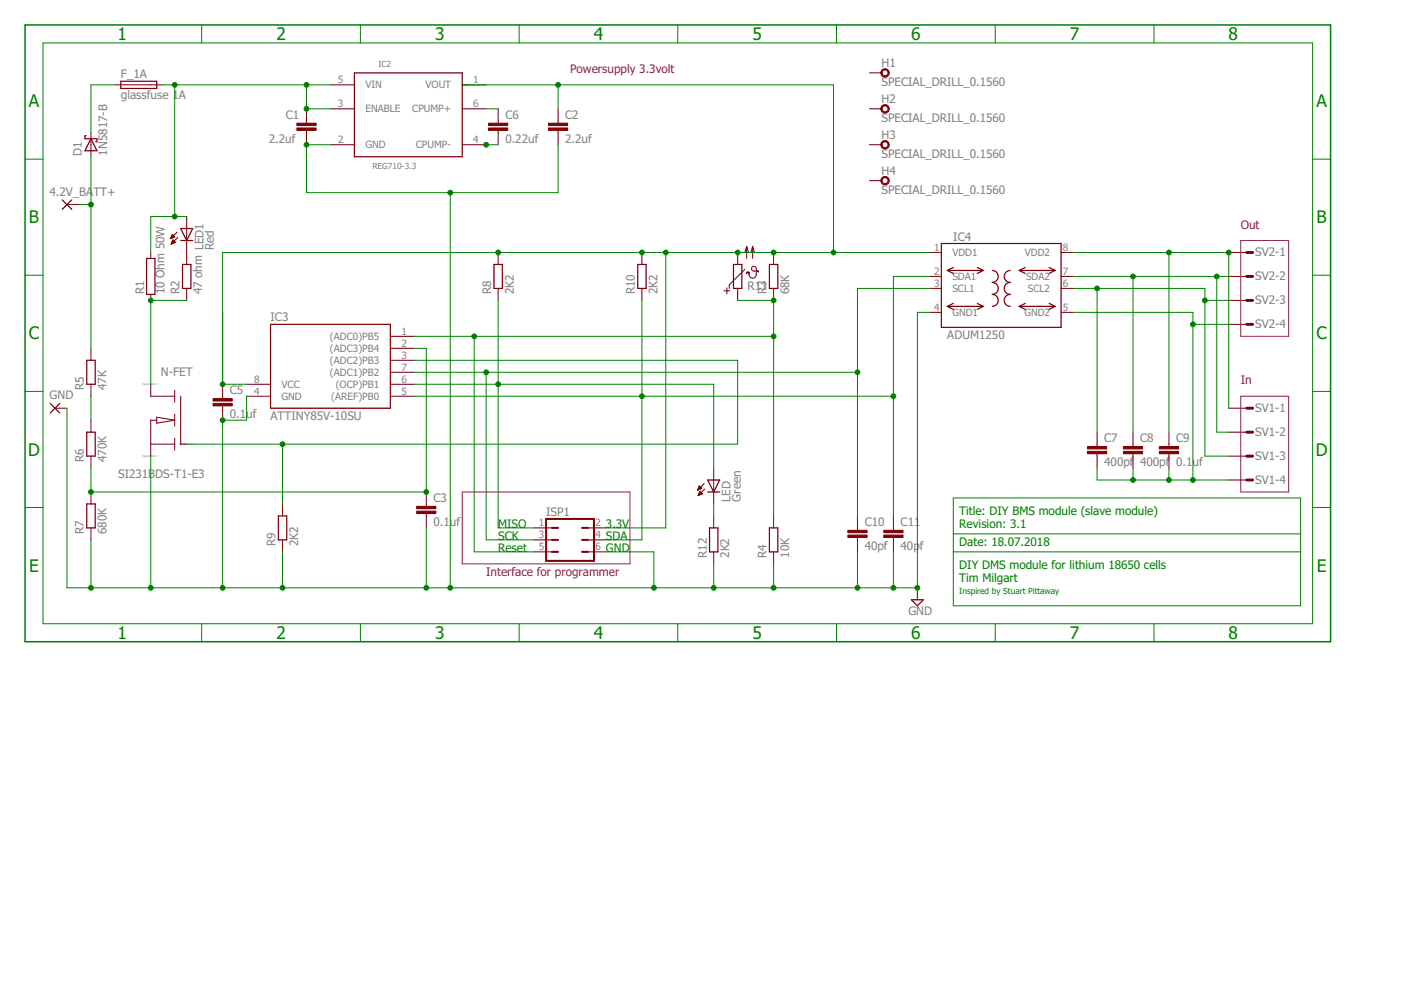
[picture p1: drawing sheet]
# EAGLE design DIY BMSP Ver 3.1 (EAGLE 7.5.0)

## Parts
4.2V_BATT+  3,17/1,3  [3,17/1,3]
C1  2.2uf  C-EU050-025X075  [C050-025X075]
C2  2.2uf  C-EU050-025X075  [C050-025X075]
C3  0.1uf  C-EU050-025X075  [C050-025X075]
C5  0.1uf  C-EU050-025X075  [C050-025X075]
C6  0.22uf  C-EU050-025X075  [C050-025X075]
C7  400pf  C-EU050-024X044  [C050-024X044]
C8  400pf  C-EU050-024X044  [C050-024X044]
C9  0.1uf  C-EU050-025X075  [C050-025X075]
C10  40pf  C-EU050-024X044  [C050-024X044]
C11  40pf  C-EU050-024X044  [C050-024X044]
D1  1N5817-B  [DO41-7.6]
F_1A  glassfuse 1A  FUSEPICOFUSE  [PICOFUSE]
GND  3,17/1,3  [3,17/1,3]
H1  SPECIAL_DRILL_0.1560  [PAD_0.1560]
H2  SPECIAL_DRILL_0.1560  [PAD_0.1560]
H3  SPECIAL_DRILL_0.1560  [PAD_0.1560]
H4  SPECIAL_DRILL_0.1560  [PAD_0.1560]
IC2  REG710-3.3  REG710NA(SOT23-6)  [SOT-23-6]
IC3  ATTINY85V-10SU  TINY15LP  [DIL08]
IC4  ADUM1250  [SO8-COOL]
ISP1  JP3Q  [JP3Q]
LED  Green  TLLG4400  [LED3MM]
LED1  Red  TLLG4400  [LED3MM]
N-FET  SI231BDS-T1-E3  NMOS  [SOT23]
R1  10 Ohm 50W  RHPS947  [HPS947]
R2  47 ohm  R-EU_0207/10  [0207/10]
R3  68K  R-EU_0207/10  [0207/10]
R4  10K  R-EU_0207/10  [0207/10]
R5  47K  R-EU_0207/10  [0207/10]
R6  470K  R-EU_0207/10  [0207/10]
R7  680K  R-EU_0207/10  [0207/10]
R8  2K2  R-EU_0207/10  [0207/10]
R9  2K2  R-EU_0207/10  [0207/10]
R10  2K2  R-EU_0207/10  [0207/10]
R11  PTC679  [P679]
R12  2K2  R-EU_0207/10  [0207/10]
SV1  L04P  [L04P]
SV2  L04P  [L04P]

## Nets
GND1: C1.2 C2.2 C3.2 C5.2 C10.2 C11.2 GND.1(P) IC3.4(GND) IC4.4(GND1) ISP1.6 N-FET.2(S) R4.1 R7.1 R9.1 R12.1 ; supply symbol labelled GND
GND2: C7.2 C8.2 C9.2 IC4.5(GND2) SV1.4 SV2.4
N$1: 4.2V_BATT+.1(P) D1.A R5.2
N$4: D1.C F_1A.1
N$5: C8.1 IC4.7(SDA2) SV1.2 SV2.2
N$6: C6.1 IC2.6(CPUMP+)
N$7: C7.1 IC4.6(SCL2) SV1.3 SV2.3
N$9: IC3.3((ADC2)PB3) N-FET.1(G) R9.2
N$10: LED.K(C) R12.2
N$11: C10.1 IC3.7((ADC1)PB2) IC4.3(SCL1) ISP1.3
N$12: C3.1 IC3.2((ADC3)PB4) R6.1 R7.2
N$13: C11.1 IC3.5((AREF)PB0) IC4.2(SDA1) ISP1.4 R10.1
N$14: R5.1 R6.2
N$15: C6.2 IC2.4(CPUMP-)
N$16: IC3.6((OCP)PB1) ISP1.1 LED.A R8.1
N$17: IC3.1((ADC0)PB5) ISP1.5 R3.1 R4.2 R11.1
N$47: N-FET.3(D) R1.1 R2.1
N$52: LED1.K(C) R2.2
N$53: C1.1 F_1A.2 IC2.3(ENABLE) IC2.5(VIN) LED1.A R1.2
VDD1: C2.1 C5.1 IC3.8(VCC) IC4.1(VDD1) ISP1.2 R3.2 R8.2 R10.2 R11.2
VDD2: C9.1 IC4.8(VDD2) SV1.1 SV2.1
Unconnected: H1.1 H2.1 H3.1 H4.1 IC2.1(VOUT)

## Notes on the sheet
- Powersupply 3.3volt
- Out
- In
- MISO | 3.3V
- Title: DIY BMS module (slave module)
  Revision: 3.1
- SCK | SDA
- Date: 18.07.2018
- Reset | GND
- Interface for programmer
- DIY DMS module for lithium 18650 cells
  Tim Milgart
- Inspired by Stuart Pittaway

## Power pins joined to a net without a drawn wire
GND1: IC2.2(GND)
